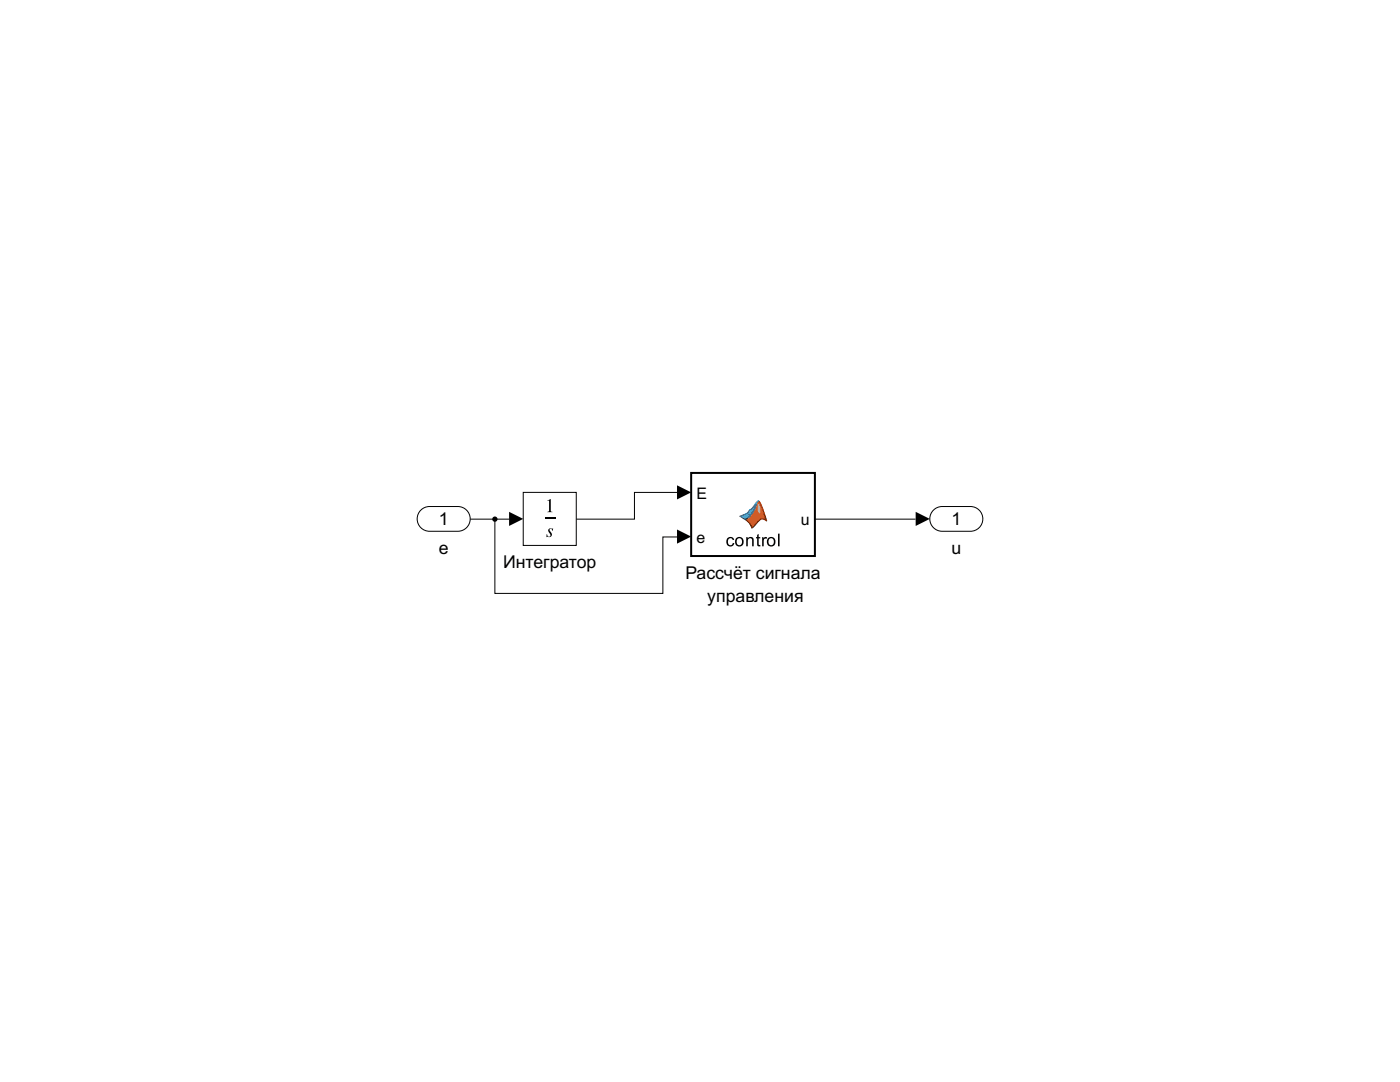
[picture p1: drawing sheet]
<svg xmlns="http://www.w3.org/2000/svg" width="279mm" height="216mm" viewBox="0 0 279 216" stroke-linecap="round" stroke-linejoin="round" font-family="sans-serif">
<path d="M186.1 102a2.46 2.46 0 0 1 1.9-.9h5.7a2.47 2.47 0 0 1 2.4 2.4 2.47 2.47 0 0 1-2.4 2.5h-5.7a2.47 2.47 0 0 1-2.2-1.4 2.47 2.47 0 0 1 .3-2.6z" fill="none" stroke="#000" stroke-width=".2"/>
<path d="M83.8 102a2.46 2.46 0 0 1 1.9-.9h5.7a2.47 2.47 0 0 1 2.4 2.4 2.47 2.47 0 0 1-2.4 2.5h-5.7a2.47 2.47 0 0 1-2.2-1.4 2.47 2.47 0 0 1 .3-2.6z" fill="#fff"/>
<path d="M83.8 102a2.46 2.46 0 0 1 1.9-.9h5.7a2.47 2.47 0 0 1 2.4 2.4 2.47 2.47 0 0 1-2.4 2.5h-5.7a2.47 2.47 0 0 1-2.2-1.4 2.47 2.47 0 0 1 .3-2.6z" fill="none" stroke="#000" stroke-width=".2"/>
<path d="M104.4 98.2h10.6v10.6h-10.6z" fill="#fff"/>
<path d="M108.7 103.4h2.1" fill="none" stroke="#000" stroke-width=".35"/>
<path d="M109.2 99.9l.7-.3v2.3l.4 .3h-1.1l.4-.4v-1.7l-.1-.2zM109.5 105.6l.1-.1 .8-.1-.1 .6-.4-.5-.2 .2 .1 .3a.62 .62 0 0 1 .3 .7 .62 .62 0 0 1-.7 .4l-.4 .1 .1-.6 .3 .4 .3 .1 .2-.3-.5-.8z" fill="#000"/>
<path d="M104.4 98.2h10.6v10.6h-10.6z" fill="none" stroke="#000" stroke-width=".2"/>
<path d="M137.9 94.4h24.7v16.5h-24.7z" fill="#fff"/>
<path d="M147.6 103l1.5-.6 .5-.7 .6-.4 1-1.3a1.1 1.1 0 0 1 .9 .9l.9 3.1a1.08 1.08 0 0 0-1.8 .3l-1.2 1.1a4.1 4.1 0 0 0-2.4-2.4z" fill="#000"/>
<path d="M151.3 100.6h.1a1.81 1.81 0 0 1 .2 1.9l-.3-.6z" fill="#f5ae81"/>
<g fill="#000">
<path d="M135.1 96.8l2.8 1.4-2.8 1.5zM101.6 102.1l2.8 1.4-2.8 1.5zM135.1 105.7l2.8 1.4-2.8 1.4zM151.3 100h.3a15.1 15.1 0 0 1 1.5 4h-.2a.89 .89 0 0 0-1.4 .1l-.4 .4a1.74 1.74 0 0 1-1.1 1 2.56 2.56 0 0 0-1.3-1.7l.3-.1 .4 .3 .7 1.2 .4-.4a2.34 2.34 0 0 1 1.9-1.3l.4 .1-.4-.9a6.5 6.5 0 0 0-1.1-2.6zM182.7 102.1l2.9 1.4-2.9 1.5z"/>
<path d="M147.5 103l1.2 .8a8.2 8.2 0 0 0 2.6-3.7l.3-.1-.2-.2a1.39 1.39 0 0 0-1 1l-.3 .4a5.5 5.5 0 0 1-2.5 1.7zM148 103l1.1-.4 .4 .3-.8 .6zM149.7 101.9l1-1-1 1.8-.4-.3z"/>
<path d="M145.2 107.3a.78 .78 0 0 1 1.3 .4l-.3 .1a.5 .5 0 0 0-.6-.4 .5 .5 0 0 0-.3 .7 .5 .5 0 0 0 .3 .7 .5 .5 0 0 0 .6-.5l.3 .1a.85 .85 0 0 1-1.1 .6 .85 .85 0 0 1-.4-1.3zM147 107.3a.92 .92 0 0 1 1.3 .2 .92 .92 0 0 1-.2 1.3 .92 .92 0 0 1-1.3-.2l-.1-.8zM147.2 107.6a.68 .68 0 0 0-.2 .8 .68 .68 0 0 0 .8 .3 .66 .66 0 0 0 .3-.9 .66 .66 0 0 0-.9-.2zM148.9 107.2h.3v.2a.65 .65 0 0 1 .8-.2 .65 .65 0 0 1 .4 .7v1.1h-.3v-1.1a.46 .46 0 0 0-.5-.5 .46 .46 0 0 0-.4 .6v1h-.3zM151.1 106.7l.3-.2v.7h.3v.2h-.3v1.1l.1 .2h.2l.1 .3a.45 .45 0 0 1-.5 0 .45 .45 0 0 1-.2-.5v-1.1h-.2v-.2h.2zM152.1 107.2h.3v.3l.2-.3h.3h.2l-.1 .3a.41 .41 0 0 0-.5 .1 .41 .41 0 0 0-.1 .4v1h-.3zM153.3 107.3a.92 .92 0 0 1 1.3 .2 .92 .92 0 0 1-.2 1.3 .92 .92 0 0 1-1.2-.2l-.1-.8zM153.5 107.6a.68 .68 0 0 0-.1 .8 .68 .68 0 0 0 .8 .3 .66 .66 0 0 0 .2-.9 .66 .66 0 0 0-.9-.2zM155.3 106.5h.3v2.5h-.3z"/>
</g>
<path d="M137.9 94.4h24.7v16.5h-24.7z" fill="none" stroke="#000" stroke-width=".4"/>
<path d="M135.1 98.3h-8.5v5.3h-11.6M93.9 103.6h7.7M98.8 103.6v14.8h33.5v-11.3h2.8M162.6 103.6h20.1" fill="none" stroke="#000" stroke-width=".2"/>
<circle cx="98.8" cy="103.6" r=".53" fill="#000"/>
<g font-size="3.5">
<text x="87.6" y="104.8">1</text>
<text x="189.9" y="104.8">1</text>
<text x="87.6" y="110.6">e</text>
<text x="100.4" y="113.4">Интегратор</text>
<text x="189.9" y="110.6">u</text>
<text x="136.8" y="115.5">Рассчёт сигнала</text>
<text x="141.2" y="120.1">управления</text>
</g>
<g font-size="3.2">
<text x="139" y="99.5">E</text>
<text x="159.8" y="104.8">u</text>
<text x="139" y="108.3">e</text>
</g>
</svg>
